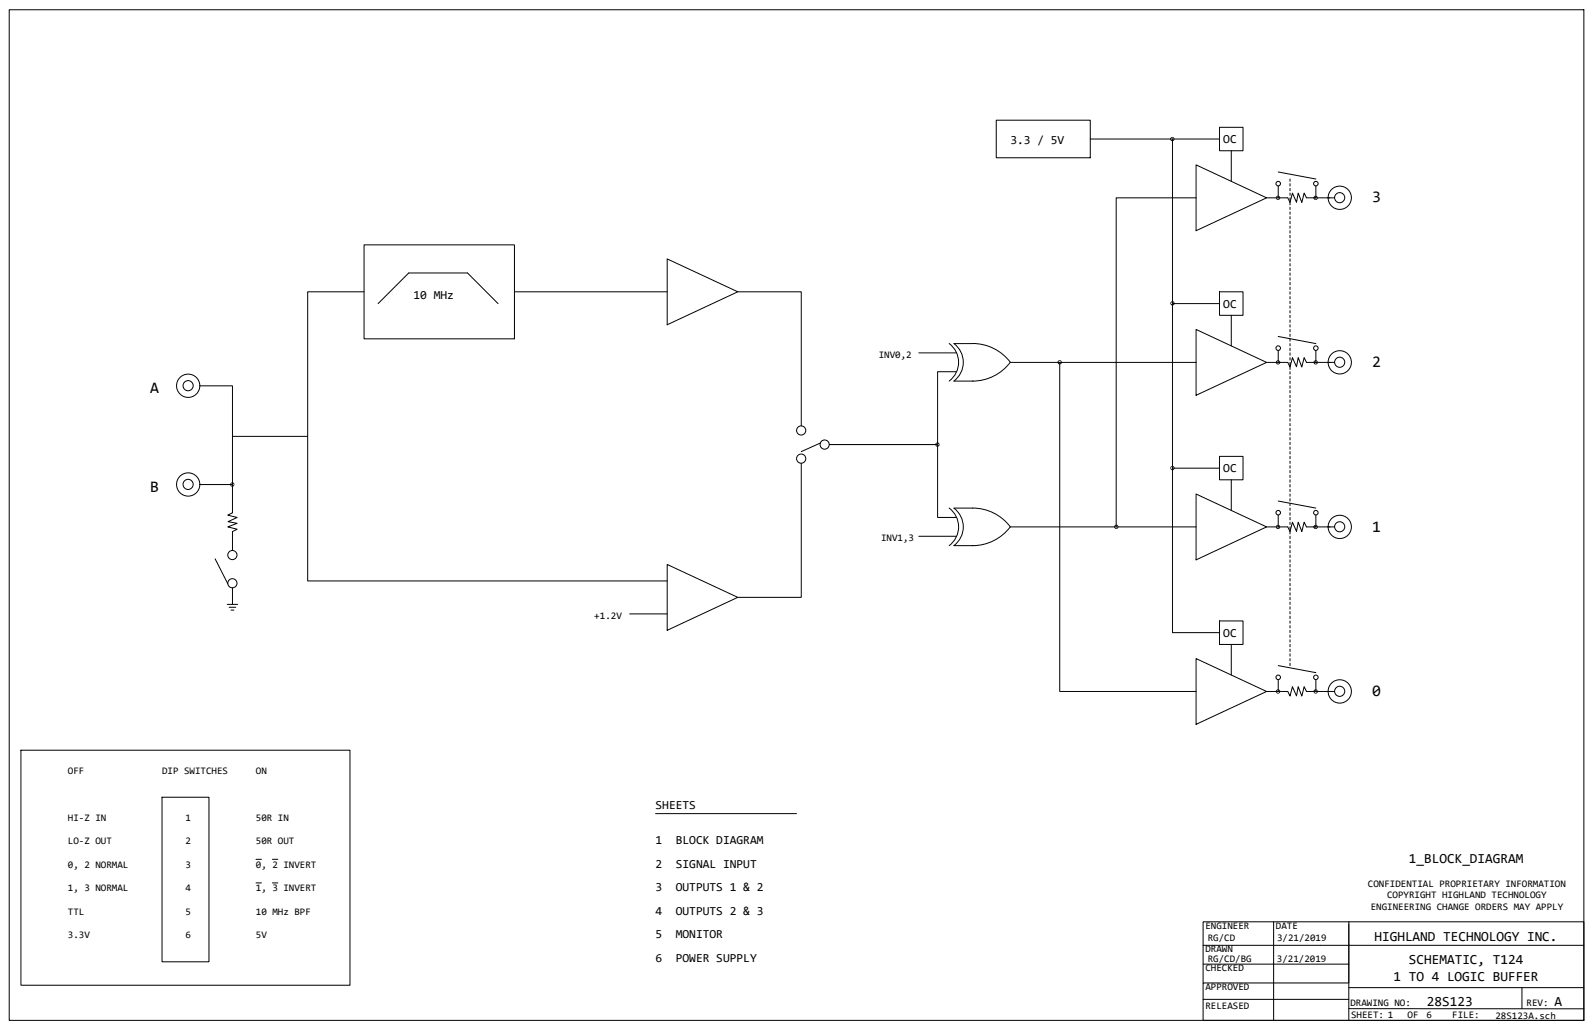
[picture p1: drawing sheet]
<svg xmlns="http://www.w3.org/2000/svg" width="432mm" height="279mm" viewBox="0 0 432 279" stroke-linecap="round" stroke-linejoin="round" font-family="sans-serif">
<g fill="none" stroke="#000" stroke-width=".27">
<path d="M2.5 2.6h426.8v273.9h-426.8zM270 32.6h25.5v10.2h-25.5zM295.5 37.7h35.1M317.8 37.7v133.7h12.8M330.6 34.5h6.3v6.4h-6.3zM324.2 53.6h-21.6v89.2M324.2 44.7l19.1 8.9-19.1 8.9zM333.8 40.9v8.2M343.3 53.6h5.8l.6 1.3 .6-2.6 1.1 2.5 .5-2.5 1 2.6 .6-2.6 .6 1.3h7.6M346.5 46.6l10.2 1.9M346.5 50.4v3.2M349.7 48.5v.6"/>
<path d="M349.7 49.8v.6M349.7 51.1v.6M349.7 52.3v.7M349.7 53.6v.6M349.7 54.9v.6M349.7 56.2v.6M349.7 57.4v.7M349.7 58.7v.6M349.7 60v.6M356.7 50.4v3.2M98.7 79.1h-15.3v78.3h97.4M98.7 66.4h40.7v25.4h-40.7z"/>
<path d="M139.4 79.1h41.4M180.8 70.2l19.2 8.9-19.2 8.9zM200 79.1h17.2v36.3M330.6 79.1h6.3v6.3h-6.3zM349.7 61.3v.6M349.7 62.5v.7M349.7 63.8v.6M349.7 65.1v.6M349.7 66.4v.6M349.7 67.6v.7M349.7 68.9v.6M349.7 70.2v.6"/>
<path d="M349.7 71.4v.7M349.7 72.7v.7M349.7 74v.6M349.7 75.3v.6M349.7 76.5v.7M349.7 77.8v.7M349.7 79.1v.6M102.5 82.3l8.3-8.3h15.9l8.3 8.3M249 95.6h10.2M257.3 93.1a6.3 6.3 0 0 1 0 10.2M273.9 98.2h50.3M287.3 98.2v89.2h36.9"/>
<path d="M317.8 82.3h12.8M324.2 89.3l19.1 8.9-19.1 8.9zM333.8 85.4v8.3M343.3 98.2h5.8l.6 1.3 .6-2.6 1.1 2.5 .5-2.5 1 2.6 .6-2.6 .6 1.3h7.6M346.5 95v3.2M346.5 91.2l10.2 1.9M349.7 80.4v.6M349.7 81.6v.7M349.7 82.9v.6M349.7 84.2v.6M349.7 85.4v.7M349.7 86.7v.7"/>
<path d="M349.7 88v.6M349.7 89.3v.6M349.7 90.6v.6M349.7 91.8v.7M349.7 93.1v.6M349.7 94.4v.6M349.7 95.6v.7M349.7 96.9v.7M349.7 98.2v.6M349.7 99.5v.6M356.7 95v3.2M54.1 104.6h8.9v13.7h20.4"/>
<path d="M63 118.3v13h-8.9M258.6 103.3h5.1a12.8 12.8 0 0 0 10.2-5.1 12.7 12.7 0 0 0-10.2-5.1h-5.1a6.3 6.3 0 0 1 0 10.2M259.2 100.7h-5.1v39.5h5.1M349.7 100.7v.7M349.7 102v.7M349.7 103.3v.6M349.7 104.6v.6M349.7 105.8v.7M349.7 107.1v.7M349.7 108.4v.6M349.7 109.7v.6M349.7 110.9v.7"/>
<path d="M349.7 112.2v.6M349.7 113.5v.6M349.7 114.8v.6M349.7 116v.7M349.7 117.3v.6M349.7 118.6v.6M349.7 119.9v.6M63 131.3v7.7l-1.3 .6 2.6 .6-2.5 1.2 2.5 .4-2.6 1 2.6 .6-1.3 .7v5.1M217.2 125.6v36.3h-17.2M222.4 120.1l-5.2 2.3M224.8 120.5h29.3M257.3 137.7a6.3 6.3 0 0 1 0 10.2"/>
<path d="M317.8 126.9h12.8M324.2 133.9l19.1 8.9-19.1 8.9zM330.6 123.7h6.3v6.3h-6.3zM333.8 130v8.3M346.5 139.6v3.2M346.5 135.8l10.2 1.9M349.7 121.1v.7M349.7 122.4v.6M349.7 123.7v.6M349.7 125v.6M349.7 126.2v.7M349.7 127.5v.6"/>
<path d="M349.7 128.8v.6M349.7 130v.7M349.7 131.3v.7M349.7 132.6v.6M349.7 133.9v.6M349.7 135.1v.7M349.7 136.4v.6M349.7 137.7v.6M349.7 139v.6M356.7 139.6v3.2M58.3 151.4l3.4 6.8M63 159.3v4.5"/>
<path d="M180.8 153l19.2 8.9-19.2 8.9zM249 145.3h10.2M258.6 147.9a6.3 6.3 0 0 0 0-10.2 25.2 25.2 0 0 1 8.3 .4 12.7 12.7 0 0 1 7 4.7 12.9 12.9 0 0 1-10.2 5.1h-5.1M273.9 142.8h50.3M343.3 142.8h5.8l.6 1.3 .6-2.6 1.1 2.5 .5-2.5 1 2.6 .6-2.6 .6 1.3h7.6M349.7 140.2v.7M349.7 141.5v.6M349.7 142.8v.6M349.7 144.1v.6M349.7 145.3v.7M349.7 146.6v.6M349.7 147.9v.6"/>
<path d="M349.7 149.2v.6M349.7 150.4v.7M349.7 151.7v.6M349.7 153v.6M349.7 154.2v.7M349.7 155.5v.7M349.7 156.8v.6M349.7 158.1v.6M349.7 159.3v.7M61.6 163.8h2.8M62.1 164.6h1.8M62.6 165.3h.8"/>
<path d="M170.7 166.4h10.1M324.2 178.5l19.1 8.9-19.1 8.9zM330.6 168.3h6.3v6.3h-6.3zM333.8 174.6v8.3M349.7 160.6v.7M349.7 161.9v.6M349.7 163.2v.6M349.7 164.4v.7M349.7 165.7v.7M349.7 167v.6M349.7 168.3v.6M349.7 169.5v.7"/>
<path d="M349.7 170.8v.6M349.7 172.1v.6M349.7 173.4v.6M349.7 174.6v.7M349.7 175.9v.7M349.7 177.2v.6M349.7 178.5v.6M349.7 179.7v.7M343.3 187.4h5.8l.6 1.2 .6-2.5 1.1 2.5 .5-2.5 1 2.5 .6-2.5 .6 1.3h7.6M346.5 184.2v3.2M346.5 180.4l10.2 1.9M356.7 184.2v3.2"/>
<path d="M5.7 203.3h89.2v63.7h-89.2zM43.9 216h12.7v44.6h-12.7zM69.4 232.9h1.5M69.4 239.3h1.5M73.8 232.9h1.5M73.8 239.3h1.5M177.7 220.5h38.2M326.1 256.2h103.2M345.2 249.8h20.4M365.6 250.5v26M326.1 266.4v-16.6h19.1v26.7M326.1 266.4h39.5v-16.6h63.7v26.7h-103.2z"/>
<path d="M326.1 270.8h39.5M326.1 261.3h39.5M365.6 267.7h63.7M365.6 273.3l63.7 .1M412.5 267.6v5.7"/>
<circle cx="346.5" cy="49.8" r=".62"/>
<circle cx="356.7" cy="49.8" r=".62"/>
<circle cx="363.1" cy="53.6" r="1.37"/>
<circle cx="363.2" cy="53.6" r="3.2"/>
<circle cx="346.5" cy="94.3" r=".62"/>
<circle cx="356.7" cy="94.3" r=".62"/>
<circle cx="363.1" cy="98.2" r="1.37"/>
<circle cx="363.2" cy="98.2" r="3.2"/>
<circle cx="51" cy="104.5" r="1.37"/>
<circle cx="51" cy="104.5" r="3.2"/>
<circle cx="217.2" cy="116.7" r="1.24"/>
<circle cx="51" cy="131.3" r="1.37"/>
<circle cx="51" cy="131.3" r="3.2"/>
<circle cx="217.2" cy="124.3" r="1.25"/>
<circle cx="223.5" cy="120.5" r="1.24"/>
<circle cx="346.5" cy="138.9" r=".62"/>
<circle cx="356.7" cy="138.9" r=".62"/>
<circle cx="63" cy="150.4" r="1.24"/>
<circle cx="63" cy="158.1" r="1.24"/>
<circle cx="363.1" cy="142.8" r="1.37"/>
<circle cx="363.2" cy="142.8" r="3.2"/>
<circle cx="346.5" cy="183.6" r=".62"/>
<circle cx="356.7" cy="183.6" r=".62"/>
<circle cx="363.1" cy="187.3" r="1.37"/>
<circle cx="363.1" cy="187.4" r="3.2"/>
</g>
<g fill="none" stroke="#000" stroke-width=".99">
<path d="M317.7 37.6l.1 .2zM346.4 53.6l.1 .1zM356.6 53.6l.1 .1zM287.2 98.1l.1 .2zM317.8 82.1l.1 .2zM346.4 98.1l.1 .2zM356.6 98.1l.1 .2zM62.9 131.2l.1 .2zM254 120.4l.2 .1zM317.8 126.8l.1 .1zM302.5 142.7l.2 .1zM346.4 142.7l.1 .2z"/>
<path d="M356.6 142.7l.1 .2zM346.4 187.3l.1 .2zM356.6 187.3l.1 .2z"/>
</g>
<g font-size="4.4">
<text x="372" y="54.9">3</text>
<text x="372" y="99.5">2</text>
<text x="40.7" y="106.5">A</text>
<text x="40.7" y="133.2">B</text>
<text x="372" y="144.1">1</text>
<text x="372" y="188.6">0</text>
</g>
<g font-size="3.8">
<text x="381.9" y="233.9">1_BLOCK_DIAGRAM</text>
<text x="372.6" y="254.9">HIGHLAND TECHNOLOGY INC.</text>
<text x="381.9" y="261.3">SCHEMATIC, T124</text>
<text x="377.8" y="265.7">1 TO 4 LOGIC BUFFER</text>
<text x="386.8" y="272.7">28S123</text>
<text x="421.3" y="272.6">A</text>
</g>
<g font-size="3.3">
<text x="273.9" y="38.9">3.3 / 5V</text>
<text x="331.6" y="38.8">OC</text>
<text x="112.1" y="81">10 MHz</text>
<text x="331.6" y="83.4">OC</text>
<text x="331.6" y="128">OC</text>
<text x="331.6" y="172.6">OC</text>
<text x="177.7" y="219.2">SHEETS</text>
<text x="177.7" y="228.8">1</text>
<text x="183.2" y="228.8">BLOCK DIAGRAM</text>
<text x="177.7" y="235.1">2</text>
<text x="183.2" y="235.1">SIGNAL INPUT</text>
<text x="177.7" y="241.5">3</text>
<text x="183.2" y="241.5">OUTPUTS 1 &amp; 2</text>
<text x="177.7" y="247.9">4</text>
<text x="183.2" y="247.9">OUTPUTS 2 &amp; 3</text>
<text x="177.7" y="254.3">5</text>
<text x="183.2" y="254.3">MONITOR</text>
<text x="177.7" y="260.6">6</text>
<text x="183.2" y="260.6">POWER SUPPLY</text>
</g>
<g font-size="2.7">
<text x="238.2" y="96.9">INV0,2</text>
<text x="238.8" y="146.6">INV1,3</text>
<text x="161.1" y="167.6">+1.2V</text>
<text x="18.4" y="209.7">OFF</text>
<text x="43.9" y="209.7">DIP SWITCHES</text>
<text x="69.4" y="209.7">ON</text>
<text x="18.4" y="222.4">HI‐Z IN</text>
<text x="50.3" y="222.4">1</text>
<text x="69.4" y="222.4">50R IN</text>
<text x="18.4" y="228.8">LO‐Z OUT</text>
<text x="50.3" y="228.8">2</text>
<text x="69.4" y="228.8">50R OUT</text>
<text x="18.4" y="235.1">0, 2 NORMAL</text>
<text x="50.3" y="235.1">3</text>
<text x="69.4" y="235.1">0, 2 INVERT</text>
<text x="18.4" y="241.5">1, 3 NORMAL</text>
<text x="50.3" y="241.5">4</text>
<text x="69.4" y="241.5">1, 3 INVERT</text>
<text x="370.8" y="240.2">CONFIDENTIAL PROPRIETARY INFORMATION</text>
<text x="376" y="243.4">COPYRIGHT HIGHLAND TECHNOLOGY</text>
<text x="18.4" y="247.9">TTL</text>
<text x="50.3" y="247.9">5</text>
<text x="69.4" y="247.9">10 MHz BPF</text>
<text x="326.7" y="251.7">ENGINEER</text>
<text x="345.9" y="251.7">DATE</text>
<text x="371.5" y="246.6">ENGINEERING CHANGE ORDERS MAY APPLY</text>
<text x="18.4" y="254.3">3.3V</text>
<text x="50.3" y="254.3">6</text>
<text x="69.4" y="254.3">5V</text>
<text x="327.4" y="254.9">RG/CD</text>
<text x="346.2" y="255.1">3/21/2019</text>
<text x="326.7" y="258.1">DRAWN</text>
<text x="326.7" y="263.2">CHECKED</text>
<text x="327.4" y="260.7">RG/CD/BG</text>
<text x="346.1" y="260.7">3/21/2019</text>
<text x="326.7" y="268.3">APPROVED</text>
<text x="326.7" y="273.4">RELEASED</text>
<text x="366" y="272.7">DRAWING NO:</text>
<text x="366.2" y="275.9">SHEET: 1</text>
<text x="381.5" y="275.9">OF</text>
<text x="386.6" y="275.9">6</text>
<text x="393.6" y="275.9">FILE:</text>
<text x="413.8" y="272.7">REV:</text>
<text x="405.3" y="276.2">28S123A.sch</text>
</g>
</svg>
